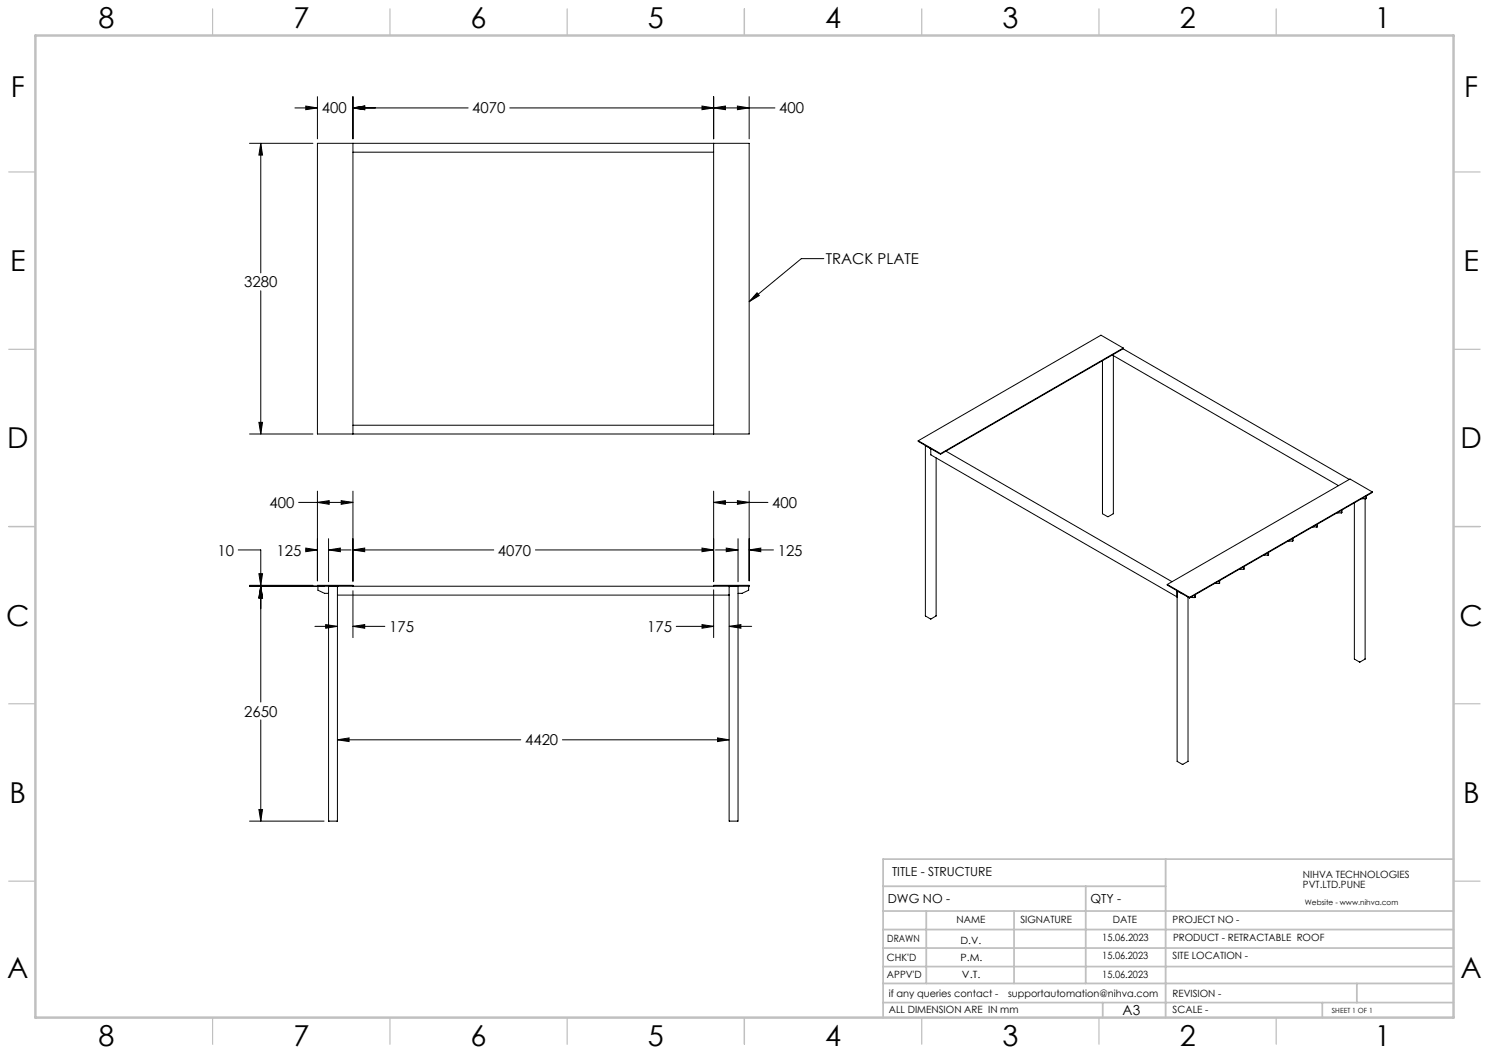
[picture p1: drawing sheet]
<svg xmlns="http://www.w3.org/2000/svg" width="420mm" height="297mm" viewBox="0 0 420 297" stroke-linecap="round" stroke-linejoin="round" font-family="sans-serif">
<g fill="none" stroke="#000" stroke-width=".28">
<path d="M83.2 30.4h6.3M86.3 29.9l3.2 .5-3.2 .5zM89.5 27.3v11.9M99.6 30.4l3.3-.5v1zM99.6 27.3v11.9M99.6 30.4h32.4M143.8 30.4h74.8M198 29.9l3.3 .5-3.3 .5zM201.3 30.4l3.3-.5v1zM201.3 27.3v11.9M208 29.9l3.3 .5-3.3 .5zM211.3 27.3v11.9"/>
<path d="M70.4 40.4h17.9M73.6 40.4l.4 3.3h-1zM73.6 40.4v36.6M89.5 40.4h121.8v82h-121.8zM99.6 40.4v82M99.6 42.9h101.7M201.3 40.4v82M232.4 73h-6.4l-14.7 12.1M73.6 82v40.4M213.5 82.6l.7 .8-2.9 1.7zM316.8 98.4l63.8 36.8M316.8 98.2l-51.5 29.7"/>
<path d="M316.8 98.2v.2l-51.5 29.7M316.8 98.2l-6.2-3.7-51.6 29.8M73 119.1h1l-.4 3.3zM99.6 119.9h101.7M313.8 100.2l63.7 36.8M314 100.3v44.6l-1.4 .8-1.6-.8v-43.2M70.4 122.4h17.9M89.5 138.5v25.3M99.6 138.5v25.6M201.3 138.5v25.6M211.3 138.5v25.3M259 124.3v.2l6.3 3.6"/>
<path d="M259 124.3l6.3 3.6M262.5 126.5l-1.5-.8v48l1.5 .9 1.6-.9v-44.6M262.6 126.5v1.8l69.4 40.1v-1.8v48.1l1.5 .9 1.6-.9v-46.3M265.3 127.9v.2M266.8 127.2l63.8 36.9M385.3 139.9v.8M385.4 139.9l-.1 .8M387.1 138.7l-6.3-3.6-51.6 29.7M387.1 138.7l-51.6 29.8M387.1 138.7v.2l-51.6 29.8M67.2 155.1h6.4v10M84.2 141.7h15.4"/>
<path d="M86.2 155.1h3.3M86.3 154.6l3.2 .5-3.2 .5zM89.5 141.7l3.4-.5v1zM92.7 155.1l3.3-.5v1zM92.7 151.9v12.2M92.7 155.1h6.3M96.2 141.2l3.4 .5-3.4 .5zM99.6 155.1l3.3-.5v1zM99.6 155.1h39.7M151 155.1h50.3M198 154.6l3.3 .5-3.3 .5zM201.3 141.7l3.3-.5v1z"/>
<path d="M201.3 141.7h15.3M201.8 155.1h6.4M204.9 154.6l3.3 .5-3.3 .5zM208 141.2l3.3 .5-3.3 .5zM208.2 151.9v12.2M211.3 155.1l3.3-.5v1zM211.3 155.1h6.9M350.8 159.9v.7M350.9 159.8v.7l-.1 .1M356.5 156.6h.1M356.5 156.6h1.2M357.7 155.9v.7"/>
<path d="M357.8 155.8l-.1 .8M363.4 152.6h.1M363.4 152.6h1.2M364.6 151.9v.7M364.7 151.8v.7l-.1 .1M370.3 148.6h.1M370.3 148.6l1.2 .1M371.5 147.9v.8M371.6 147.8l-.1 .9M377.2 144.6h.1M377.2 144.6l1.2 .1M378.4 143.9v.8"/>
<path d="M378.5 143.9v.7l-.1 .1M382 141.8v44.1l1.5 .9 1.5-.9M384.1 140.6h.1M384.1 140.6l1.2 .1M385.1 140.7v45.2M70.4 165.3h140.9v-.2h-10v.2M70.4 165.1h17.9M73 161.8h1l-.4 3.3zM73.6 165.3l.4 3.4h-1zM73.6 165.3v32.7M88.8 176.7h6.4M89.5 165.3v-.2h10.1v.2"/>
<path d="M89.7 165.3v1.2l1.8 .9h1.2M91.9 176.2l3.3 .5-3.3 .5zM92.7 165.3v66.3h2.5v-63.8M95.2 165.3v2.5M95.2 165.3h.1M95.2 167.8h110.5M99.6 176.7l3.3-.5v1zM99.6 166.6v13.2M99.6 176.7h8.9M190.7 176.7h10.6M198 176.2l3.3 .5-3.3 .5zM201.3 166.4v13.4"/>
<path d="M205.7 165.3v2.5M205.7 165.3h.1M205.7 176.7l3.3-.5v1zM205.7 176.7h6.3M208.2 165.3v66.3h-2.5v-63.8M211.2 165.3v1.2l-1.9 .9h-1.1M329.2 164.8l6.3 3.7M329.2 164.8v.2l6.3 3.7M332.1 166.7l1.4 .8M335.5 168.5v.2M335.8 168.5h.1M335.8 168.5l1.2 .1"/>
<path d="M337 167.8v.8M337.1 167.7v.8l-.1 .1M342.7 164.5h.1M342.7 164.5l1.2 .1M343.9 163.9v.7M344 163.8l-.1 .8M349.6 160.5h.1M349.6 160.5l1.2 .1M385.1 185.9h-.1M73.6 203.1v28.5M95.2 208.7l3.3-.6v1.1zM95.2 208.7h51.7"/>
<path d="M158.6 208.7h47.1M202.4 208.1l3.3 .6-3.3 .5zM70.4 231.6h21M73 228.3h1l-.4 3.3z"/>
</g>
<g fill="none" stroke="#c0c0c0" stroke-width=".35">
<path d="M60 2.5v7.5M110 2.5v7.5M160 2.5v7.5M210 2.5v7.5M260 2.5v7.5M310 2.5v7.5M360 2.5v7.5M2.5 48.5h7.5M410 48.5h7.5M2.5 98.5h7.5M410 98.5h7.5M2.5 148.5h7.5"/>
<path d="M410 148.5h7.5M2.5 198.5h7.5M410 198.5h7.5M2.5 248.5h7.5M410 248.5h7.5M60 287v7.5M110 287v7.5M160 287v7.5M210 287v7.5M260 287v7.5M310 287v7.5M360 287v7.5"/>
</g>
<g fill="none" stroke="#c0c0c0" stroke-width=".5">
<path d="M249.1 257h160.9M249.1 250h79.7M261.3 257v20.4M286 257v20.4M306.2 250v27.4M328.8 242.3v44.7M410 242.3h-160.9v44.7M249.1 272.6h160.9M249.1 267.4h160.9M249.1 262.2h160.9M249.1 277.4h160.9M382.7 277.4v5.4"/>
<path d="M249.1 282.8h160.9M311 282.8v4.2M373 282.8v4.2"/>
</g>
<path d="M10 10h400v277h-400z" fill="none" stroke="#c0c0c0" stroke-width=".7"/>
<path d="M89.5 141.7l3.4-.5v1zM96.2 141.2l3.4 .5-3.4 .5zM201.3 141.7l3.3-.5v1zM208 141.2l3.3 .5-3.3 .5zM95.2 208.7l3.3-.6v1.1zM202.4 208.1l3.3 .6-3.3 .5zM99.6 176.7l3.3-.5v1zM91.9 176.2l3.3 .5-3.3 .5zM86.3 154.6l3.2 .5-3.2 .5zM92.7 155.1l3.3-.5v1zM73 161.8h1l-.4 3.3zM73.6 165.3l.4 3.4h-1zM73.6 165.3l.4 3.4h-1zM73 228.3h1l-.4 3.3zM211.3 155.1l3.3-.5v1zM204.9 154.6l3.3 .5-3.3 .5zM205.7 176.7l3.3-.5v1zM198 176.2l3.3 .5-3.3 .5zM99.6 155.1l3.3-.5v1zM198 154.6l3.3 .5-3.3 .5zM73.6 40.4l.4 3.3h-1zM73 119.1h1l-.4 3.3zM99.6 30.4l3.3-.5v1zM86.3 29.9l3.2 .5-3.2 .5zM198 29.9l3.3 .5-3.3 .5zM99.6 30.4l3.3-.5v1zM201.3 30.4l3.3-.5v1zM208 29.9l3.3 .5-3.3 .5zM213.5 82.6l.7 .8-2.9 1.7z" fill="#000"/>
<g font-size="8.1">
<text x="27.8" y="8">8</text>
<text x="82.8" y="8">7</text>
<text x="132.8" y="8">6</text>
<text x="182.8" y="8">5</text>
<text x="232.8" y="8">4</text>
<text x="282.8" y="8">3</text>
<text x="332.8" y="8">2</text>
<text x="387.8" y="8">1</text>
<text x="3" y="27.2">F</text>
<text x="413" y="27.2">F</text>
<text x="2.8" y="76.5">E</text>
<text x="412.8" y="76.5">E</text>
<text x="2" y="126.5">D</text>
<text x="412" y="126.5">D</text>
<text x="1.7" y="176.5">C</text>
<text x="411.7" y="176.5">C</text>
<text x="2.7" y="226.5">B</text>
<text x="412.7" y="226.5">B</text>
<text x="2" y="275.7">A</text>
<text x="412" y="275.7">A</text>
<text x="27.8" y="295">8</text>
<text x="82.8" y="295">7</text>
<text x="132.8" y="295">6</text>
<text x="182.8" y="295">5</text>
<text x="232.8" y="295">4</text>
<text x="282.8" y="295">3</text>
<text x="332.8" y="295">2</text>
<text x="387.8" y="295">1</text>
</g>
<g font-size="4.2">
<text x="90.8" y="32">400</text>
<text x="133.2" y="32">4070</text>
<text x="219.8" y="32">400</text>
<text x="232.9" y="74.5">TRACK PLATE</text>
<text x="68.9" y="81.1">3280</text>
<text x="76" y="143.3">400</text>
<text x="217.8" y="143.3">400</text>
<text x="61.4" y="156.7">10</text>
<text x="78" y="156.7">125</text>
<text x="140.5" y="156.7">4070</text>
<text x="219.4" y="156.7">125</text>
<text x="109.7" y="178.3">175</text>
<text x="182.5" y="178.3">175</text>
<text x="68.9" y="202.1">2650</text>
<text x="148.1" y="210.2">4420</text>
</g>
<text font-size="3.9" x="316.7" y="286.4">A3</text>
<g font-size="3.5">
<text x="251.6" y="247.2">TITLE - STRUCTURE</text>
<text x="250.4" y="254.8">DWG NO -</text>
<text x="307.6" y="254.8">QTY -</text>
</g>
<g font-size="2.8">
<text x="367.5" y="247.7">NIHVA TECHNOLOGIES</text>
<text x="367.5" y="250.5">PVT.LTD.PUNE</text>
<text x="269.8" y="260.4">NAME</text>
<text x="287.8" y="260.4">SIGNATURE</text>
<text x="313.9" y="260.5">DATE</text>
<text x="330.8" y="260.5">PROJECT NO -</text>
<text x="250.3" y="265.7">DRAWN</text>
<text x="270.9" y="266.1">D.V.</text>
<text x="310.9" y="265.5">15.06.2023</text>
<text x="330.9" y="265.5">PRODUCT - RETRACTABLE ROOF</text>
<text x="250.2" y="271.1">CHK'D</text>
<text x="250.2" y="275.8">APPV'D</text>
<text x="270.9" y="271.1">P.M.</text>
<text x="271.3" y="275.8">V.T.</text>
<text x="310.9" y="270.6">15.06.2023</text>
<text x="310.9" y="275.7">15.06.2023</text>
<text x="330.7" y="270.6">SITE LOCATION -</text>
<text x="250.7" y="281.1">if any queries contact -</text>
<text x="284.3" y="281.1">supportautomation@nihva.com</text>
<text x="330.7" y="281.1">REVISION -</text>
<text x="250.7" y="285.6">ALL DIMENSION ARE IN mm</text>
<text x="330.7" y="285.6">SCALE -</text>
</g>
<text font-size="2.1" x="368.1" y="255.1">Website - www.nihva.com</text>
<text font-size="2" x="375.7" y="285.6">SHEET 1 OF 1</text>
</svg>
